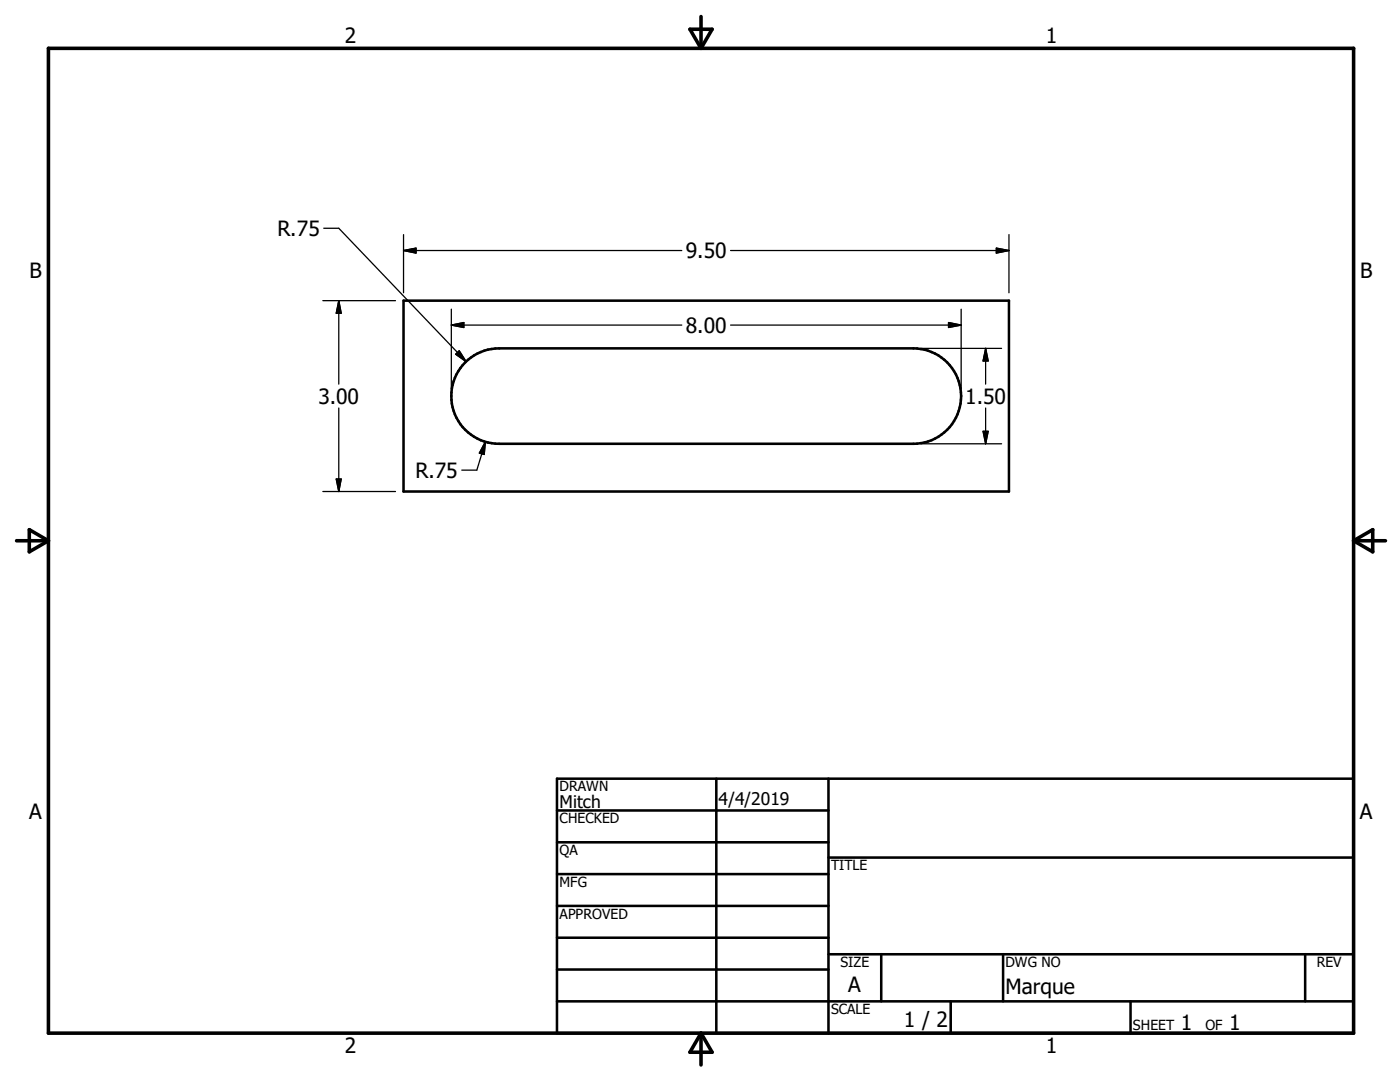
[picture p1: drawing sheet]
<svg xmlns="http://www.w3.org/2000/svg" width="279mm" height="216mm" viewBox="0 0 279 216" stroke-linecap="round" stroke-linejoin="round" font-family="sans-serif">
<g fill="none" stroke="#000" stroke-width=".51">
<path d="M80.5 60h120.9v38.1h-120.9zM92.8 72.3a9.7 9.7 0 0 1 6.8-2.8h82.7a9.5 9.5 0 0 1 9.5 9.5 9.5 9.5 0 0 1-9.5 9.6h-82.7a9.5 9.5 0 0 1-8.8-5.9 9.5 9.5 0 0 1 2-10.4zM111.2 155.4h158.9v50.8h-158.9zM143 155.4v50.8M165.3 155.4v50.8M111.2 161.7h54.1M111.2 168.1h54.1M111.2 174.4h54.1M165.3 171.1h104.8M111.2 180.8h54.1M111.2 187.1h54.1M111.2 193.5h54.1"/>
<path d="M111.2 199.8h158.9M165.3 190.4h104.8M175.9 190.4v9.4M189.7 199.8v6.4M200.2 190.4v9.4M225.6 199.8v6.4M260.5 190.4v9.4"/>
</g>
<path d="M9.7 9.6h260.4v196.6h-260.4zM137.7 5.8h4.4l-2.2 3.8zM139.9 3.3v6.3M3.3 107.9h6.4M5.8 105.7l3.9 2.2-3.9 2.2zM270.1 107.9h6.4M270.1 107.9l3.9-2.2v4.4zM139.9 206.2v6.3M139.9 206.2l2.2 3.8h-4.4z" fill="none" stroke="#000" stroke-width=".71"/>
<g fill="none" stroke="#000" stroke-width=".25">
<path d="M64.4 60h14.5M64.6 45.5h3l25.4 26.7M67.6 60v16.6M67.6 60l.5 2.5h-1zM80.5 50h55.6M80.5 50l2.5-.5v1zM80.5 46.8v11.6M145.8 50h55.6M198.8 49.5l2.6 .5-2.6 .5zM201.4 46.8v11.6M90.1 64.9h46M90.1 64.9l2.5-.5v.9z"/>
<path d="M90.1 61.7v15.8M90.9 70.7l.7-.7 1.4 2.2zM145.8 64.9h46M183.9 69.5h16M189.3 64.4l2.5 .5-2.5 .4zM191.8 61.7v15.8M196.7 69.5v7.1M196.7 69.5l.5 2.5h-1zM64.4 98.1h14.5M67.1 95.6h1l-.5 2.5zM67.6 81.4v16.7M96.9 88.1l-1.7 5.7h-3"/>
<path d="M96.9 88.1l-.3 2.6-.9-.3zM183.9 88.6h16M196.2 86.1h1l-.5 2.5zM196.7 81.4v7.2"/>
</g>
<path d="M80.5 50l2.5-.5v1zM198.8 49.5l2.6 .5-2.6 .5zM67.6 60l.5 2.5h-1zM90.9 70.7l.7-.7 1.4 2.2zM90.1 64.9l2.5-.5v.9zM189.3 64.4l2.5 .5-2.5 .4zM196.7 69.5l.5 2.5h-1zM67.1 95.6h1l-.5 2.5zM96.9 88.1l-.3 2.6-.9-.3zM196.2 86.1h1l-.5 2.5z" fill="#000" stroke="#000" stroke-width=".25"/>
<g font-size="4.2">
<text x="68.8" y="8.7">2</text>
<text x="208.7" y="8.7">1</text>
<text x="55.4" y="47">R.75</text>
<text x="136.9" y="51.5">9.50</text>
<text x="5.9" y="55.5">B</text>
<text x="271.4" y="55.5">B</text>
<text x="136.9" y="66.4">8.00</text>
<text x="63.5" y="80.6">3.00</text>
<text x="192.6" y="80.6">1.50</text>
<text x="82.9" y="95.3">R.75</text>
<text x="5.8" y="163.4">A</text>
<text x="271.4" y="163.4">A</text>
<text x="169.3" y="197.9">A</text>
<text x="200.7" y="198.4">Marque</text>
<text x="180.4" y="205">1 / 2</text>
<text x="235.7" y="205.6">1</text>
<text x="245.3" y="205.6">1</text>
<text x="68.8" y="210.2">2</text>
<text x="208.7" y="210.2">1</text>
</g>
<g font-size="3.5">
<text x="111.7" y="161.2">Mitch</text>
<text x="143.4" y="160.7">4/4/2019</text>
</g>
<g font-size="2.8">
<text x="111.7" y="157.9">DRAWN</text>
<text x="111.7" y="164.3">CHECKED</text>
<text x="111.7" y="170.6">QA</text>
<text x="165.9" y="173.7">TITLE</text>
<text x="111.7" y="177">MFG</text>
<text x="111.7" y="183.3">APPROVED</text>
<text x="167.7" y="193">SIZE</text>
<text x="200.7" y="193">DWG NO</text>
<text x="262.8" y="192.9">REV</text>
<text x="165.9" y="202.4">SCALE</text>
<text x="226.1" y="205.6">SHEET</text>
<text x="240.6" y="205.6">OF</text>
</g>
</svg>
